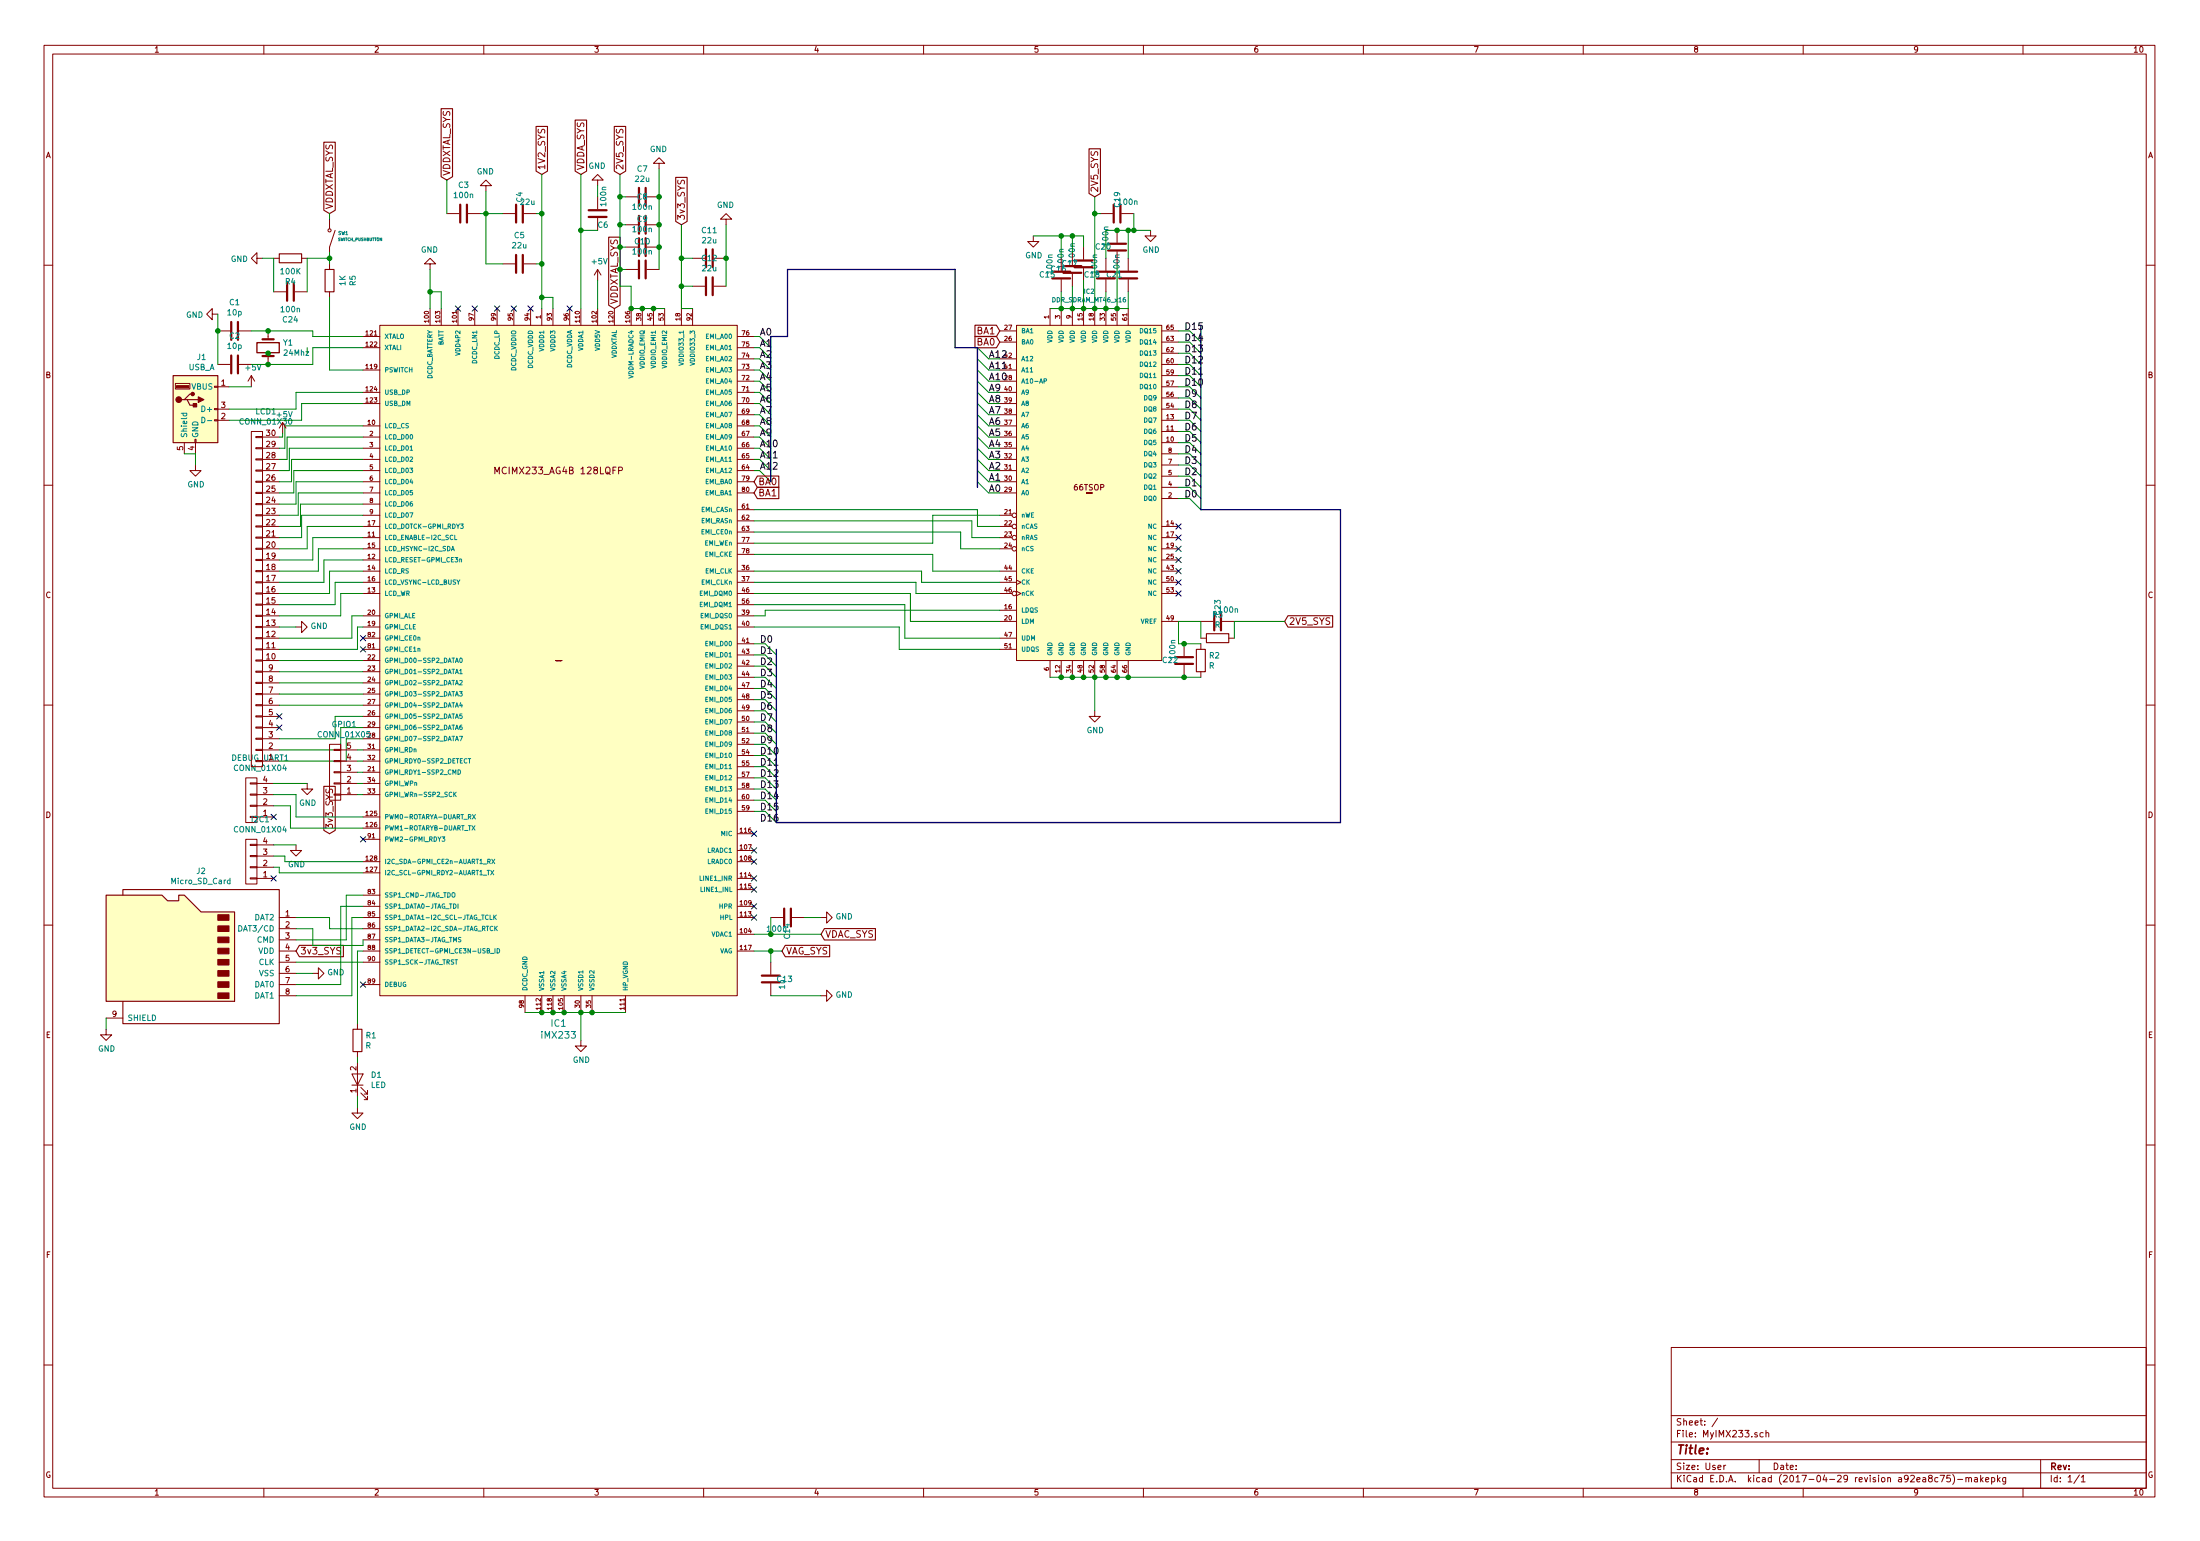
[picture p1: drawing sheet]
EESchema Schematic File Version 2
LIBS:power
LIBS:device
LIBS:transistors
LIBS:conn
LIBS:linear
LIBS:regul
LIBS:74xx
LIBS:cmos4000
LIBS:adc-dac
LIBS:memory
LIBS:xilinx
LIBS:microcontrollers
LIBS:dsp
LIBS:microchip
LIBS:analog_switches
LIBS:motorola
LIBS:texas
LIBS:intel
LIBS:audio
LIBS:interface
LIBS:digital-audio
LIBS:philips
LIBS:display
LIBS:cypress
LIBS:siliconi
LIBS:opto
LIBS:atmel
LIBS:contrib
LIBS:valves
LIBS:iMX233-OLinuXino-NANO_Rev_B
LIBS:opendous
LIBS:MyIMX233-cache
EELAYER 26 0
EELAYER END
$Descr User 19685 13780
encoding utf-8
Sheet 1 1
Title ""
Date ""
Rev ""
Comp ""
Comment1 ""
Comment2 ""
Comment3 ""
Comment4 ""
$EndDescr
$Comp
L iMX233 IC1
U 1 1
P 5000 5900
F 0 "IC1" H 5000 2656 60  0000 C CNN
F 1 "iMX233" H 5000 2550 60  0000 C CNN
F 2 "Housings_QFP:LQFP-128_14x14mm_Pitch0.4mm" H 5000 5900 60  0001 C CNN
F 3 "" H 5000 5900 60  0001 C CNN
	1    5000 5900
	1    0    0    -1  
$EndComp
$Comp
L +5V #PWR01
U 1 1
P 5350 2500
F 0 "#PWR01" H 5350 2350 50  0001 C CNN
F 1 "+5V" H 5365 2673 50  0000 C CNN
F 2 "" H 5350 2500 50  0001 C CNN
F 3 "" H 5350 2500 50  0001 C CNN
	1    5350 2500
	1    0    0    -1  
$EndComp
$Comp
L GND #PWR02
U 1 1
P 3850 2400
F 0 "#PWR02" H 3850 2150 50  0001 C CNN
F 1 "GND" H 3855 2227 50  0000 C CNN
F 2 "" H 3850 2400 50  0001 C CNN
F 3 "" H 3850 2400 50  0001 C CNN
	1    3850 2400
	-1   0    0    1   
$EndComp
Text GLabel 4850 1550 1    60   Input ~ 0
1V2_SYS
$Comp
L C C5
U 1 1
P 4650 2350
F 0 "C5" V 4902 2350 50  0000 C CNN
F 1 "22u" V 4811 2350 50  0000 C CNN
F 2 "Capacitors_SMD:C_0805_HandSoldering" H 4688 2200 50  0001 C CNN
F 3 "" H 4650 2350 50  0001 C CNN
	1    4650 2350
	0    -1   -1   0   
$EndComp
$Comp
L C C4
U 1 1
P 4650 1900
F 0 "C4" H 4850 1900 50  0000 R CNN
F 1 "22u" V 4750 1900 50  0000 R CNN
F 2 "Capacitors_SMD:C_0805_HandSoldering" H 4688 1750 50  0001 C CNN
F 3 "" H 4650 1900 50  0001 C CNN
	1    4650 1900
	0    -1   -1   0   
$EndComp
$Comp
L GND #PWR03
U 1 1
P 4350 1700
F 0 "#PWR03" H 4350 1450 50  0001 C CNN
F 1 "GND" H 4355 1527 50  0000 C CNN
F 2 "" H 4350 1700 50  0001 C CNN
F 3 "" H 4350 1700 50  0001 C CNN
	1    4350 1700
	-1   0    0    1   
$EndComp
Text GLabel 6100 2000 1    60   Input ~ 0
3v3_SYS
$Comp
L C C11
U 1 1
P 6350 2300
F 0 "C11" V 6098 2300 50  0000 C CNN
F 1 "22u" V 6189 2300 50  0000 C CNN
F 2 "Capacitors_SMD:C_0805_HandSoldering" H 6388 2150 50  0001 C CNN
F 3 "" H 6350 2300 50  0001 C CNN
	1    6350 2300
	0    1    1    0   
$EndComp
$Comp
L C C12
U 1 1
P 6350 2550
F 0 "C12" V 6098 2550 50  0000 C CNN
F 1 "22u" V 6189 2550 50  0000 C CNN
F 2 "Capacitors_SMD:C_0805_HandSoldering" H 6388 2400 50  0001 C CNN
F 3 "" H 6350 2550 50  0001 C CNN
	1    6350 2550
	0    1    1    0   
$EndComp
$Comp
L GND #PWR04
U 1 1
P 6500 2000
F 0 "#PWR04" H 6500 1750 50  0001 C CNN
F 1 "GND" H 6505 1827 50  0000 C CNN
F 2 "" H 6500 2000 50  0001 C CNN
F 3 "" H 6500 2000 50  0001 C CNN
	1    6500 2000
	-1   0    0    1   
$EndComp
Text GLabel 5550 1550 1    60   Input ~ 0
2V5_SYS
$Comp
L C C7
U 1 1
P 5750 1750
F 0 "C7" V 5498 1750 50  0000 C CNN
F 1 "22u" V 5589 1750 50  0000 C CNN
F 2 "Capacitors_SMD:C_0805_HandSoldering" H 5788 1600 50  0001 C CNN
F 3 "" H 5750 1750 50  0001 C CNN
	1    5750 1750
	0    1    1    0   
$EndComp
$Comp
L C C8
U 1 1
P 5750 2000
F 0 "C8" V 5498 2000 50  0000 C CNN
F 1 "100n" V 5589 2000 50  0000 C CNN
F 2 "Capacitors_SMD:C_0805_HandSoldering" H 5788 1850 50  0001 C CNN
F 3 "" H 5750 2000 50  0001 C CNN
	1    5750 2000
	0    1    1    0   
$EndComp
$Comp
L C C9
U 1 1
P 5750 2200
F 0 "C9" V 5498 2200 50  0000 C CNN
F 1 "100n" V 5589 2200 50  0000 C CNN
F 2 "Capacitors_SMD:C_0805_HandSoldering" H 5788 2050 50  0001 C CNN
F 3 "" H 5750 2200 50  0001 C CNN
	1    5750 2200
	0    1    1    0   
$EndComp
$Comp
L GND #PWR05
U 1 1
P 5900 1500
F 0 "#PWR05" H 5900 1250 50  0001 C CNN
F 1 "GND" H 5905 1327 50  0000 C CNN
F 2 "" H 5900 1500 50  0001 C CNN
F 3 "" H 5900 1500 50  0001 C CNN
	1    5900 1500
	-1   0    0    1   
$EndComp
$Comp
L C C10
U 1 1
P 5750 2400
F 0 "C10" V 5498 2400 50  0000 C CNN
F 1 "100n" V 5589 2400 50  0000 C CNN
F 2 "Capacitors_SMD:C_0805_HandSoldering" H 5788 2250 50  0001 C CNN
F 3 "" H 5750 2400 50  0001 C CNN
	1    5750 2400
	0    1    1    0   
$EndComp
Text GLabel 5200 1550 1    60   Input ~ 0
VDDA_SYS
$Comp
L GND #PWR06
U 1 1
P 5350 1650
F 0 "#PWR06" H 5350 1400 50  0001 C CNN
F 1 "GND" H 5355 1477 50  0000 C CNN
F 2 "" H 5350 1650 50  0001 C CNN
F 3 "" H 5350 1650 50  0001 C CNN
	1    5350 1650
	-1   0    0    1   
$EndComp
$Comp
L C C6
U 1 1
P 5350 1900
F 0 "C6" H 5450 1800 50  0000 R CNN
F 1 "100n" V 5400 2150 50  0000 R CNN
F 2 "Capacitors_SMD:C_0805_HandSoldering" H 5388 1750 50  0001 C CNN
F 3 "" H 5350 1900 50  0001 C CNN
	1    5350 1900
	1    0    0    -1  
$EndComp
Text GLabel 5500 2750 1    60   Input ~ 0
VDDXTAL_SYS
Text GLabel 4000 1600 1    60   Input ~ 0
VDDXTAL_SYS
$Comp
L C C3
U 1 1
P 4150 1900
F 0 "C3" V 4402 1900 50  0000 C CNN
F 1 "100n" V 4311 1900 50  0000 C CNN
F 2 "Capacitors_SMD:C_0805_HandSoldering" H 4188 1750 50  0001 C CNN
F 3 "" H 4150 1900 50  0001 C CNN
	1    4150 1900
	0    -1   -1   0   
$EndComp
$Comp
L C C13
U 1 1
P 6900 8750
F 0 "C13" H 7100 8750 50  0000 R CNN
F 1 "1u" V 7000 8750 50  0000 R CNN
F 2 "Capacitors_SMD:C_0805_HandSoldering" H 6938 8600 50  0001 C CNN
F 3 "" H 6900 8750 50  0001 C CNN
	1    6900 8750
	1    0    0    -1  
$EndComp
$Comp
L GND #PWR07
U 1 1
P 7350 8900
F 0 "#PWR07" H 7350 8650 50  0001 C CNN
F 1 "GND" V 7355 8772 50  0000 R CNN
F 2 "" H 7350 8900 50  0001 C CNN
F 3 "" H 7350 8900 50  0001 C CNN
	1    7350 8900
	0    -1   -1   0   
$EndComp
Text GLabel 7000 8500 2    60   Input ~ 0
VAG_SYS
$Comp
L C C14
U 1 1
P 7050 8200
F 0 "C14" H 7250 8200 50  0000 R CNN
F 1 "100n" V 7150 8200 50  0000 R CNN
F 2 "Capacitors_SMD:C_0805_HandSoldering" H 7088 8050 50  0001 C CNN
F 3 "" H 7050 8200 50  0001 C CNN
	1    7050 8200
	0    1    1    0   
$EndComp
Text GLabel 7350 8350 2    60   Input ~ 0
VDAC_SYS
$Comp
L GND #PWR08
U 1 1
P 7350 8200
F 0 "#PWR08" H 7350 7950 50  0001 C CNN
F 1 "GND" V 7355 8072 50  0000 R CNN
F 2 "" H 7350 8200 50  0001 C CNN
F 3 "" H 7350 8200 50  0001 C CNN
	1    7350 8200
	0    -1   -1   0   
$EndComp
$Comp
L GND #PWR09
U 1 1
P 5200 9300
F 0 "#PWR09" H 5200 9050 50  0001 C CNN
F 1 "GND" H 5205 9127 50  0000 C CNN
F 2 "" H 5200 9300 50  0001 C CNN
F 3 "" H 5200 9300 50  0001 C CNN
	1    5200 9300
	1    0    0    -1  
$EndComp
$Comp
L DDR_SDRAM_MT46_x16 IC2
U 1 1
P 9750 4400
F 0 "IC2" H 9750 6205 40  0000 C CNN
F 1 "DDR_SDRAM_MT46_x16" H 9750 6129 40  0000 C CNN
F 2 "opendous:TSOP66_JEDEC_DDR_SDRAM" H 9750 4400 60  0001 C CNN
F 3 "" H 9750 4400 60  0001 C CNN
	1    9750 4400
	1    0    0    -1  
$EndComp
$Comp
L C C1
U 1 1
P 2100 2950
F 0 "C1" V 2352 2950 50  0000 C CNN
F 1 "10p" V 2261 2950 50  0000 C CNN
F 2 "Capacitors_SMD:C_0805_HandSoldering" H 2138 2800 50  0001 C CNN
F 3 "" H 2100 2950 50  0001 C CNN
	1    2100 2950
	0    -1   -1   0   
$EndComp
$Comp
L C C2
U 1 1
P 2100 3250
F 0 "C2" V 2352 3250 50  0000 C CNN
F 1 "10p" V 2261 3250 50  0000 C CNN
F 2 "Capacitors_SMD:C_0805_HandSoldering" H 2138 3100 50  0001 C CNN
F 3 "" H 2100 3250 50  0001 C CNN
	1    2100 3250
	0    -1   -1   0   
$EndComp
$Comp
L GND #PWR010
U 1 1
P 1950 2800
F 0 "#PWR010" H 1950 2550 50  0001 C CNN
F 1 "GND" V 1955 2672 50  0000 R CNN
F 2 "" H 1950 2800 50  0001 C CNN
F 3 "" H 1950 2800 50  0001 C CNN
	1    1950 2800
	0    1    1    0   
$EndComp
$Comp
L Crystal Y1
U 1 1
P 2400 3100
F 0 "Y1" V 2354 3231 50  0000 L CNN
F 1 "24Mhz" V 2445 3231 50  0000 L CNN
F 2 "Crystals:Crystal_HC49-4H_Vertical" H 2400 3100 50  0001 C CNN
F 3 "" H 2400 3100 50  0001 C CNN
	1    2400 3100
	0    1    1    0   
$EndComp
$Comp
L GND #PWR011
U 1 1
P 9800 6350
F 0 "#PWR011" H 9800 6100 50  0001 C CNN
F 1 "GND" H 9805 6177 50  0000 C CNN
F 2 "" H 9800 6350 50  0001 C CNN
F 3 "" H 9800 6350 50  0001 C CNN
	1    9800 6350
	1    0    0    -1  
$EndComp
$Comp
L C C22
U 1 1
P 10600 5900
F 0 "C22" H 10800 5900 50  0000 R CNN
F 1 "100n" V 10700 5900 50  0000 R CNN
F 2 "Capacitors_SMD:C_0805_HandSoldering" H 10638 5750 50  0001 C CNN
F 3 "" H 10600 5900 50  0001 C CNN
	1    10600 5900
	-1   0    0    1   
$EndComp
$Comp
L C C23
U 1 1
P 10900 5550
F 0 "C23" H 11100 5550 50  0000 R CNN
F 1 "100n" V 11000 5550 50  0000 R CNN
F 2 "Capacitors_SMD:C_0805_HandSoldering" H 10938 5400 50  0001 C CNN
F 3 "" H 10900 5550 50  0001 C CNN
	1    10900 5550
	0    -1   -1   0   
$EndComp
$Comp
L R R2
U 1 1
P 10750 5900
F 0 "R2" H 10820 5946 50  0000 L CNN
F 1 "R" H 10820 5855 50  0000 L CNN
F 2 "Resistors_SMD:R_0805_HandSoldering" V 10680 5900 50  0001 C CNN
F 3 "" H 10750 5900 50  0001 C CNN
	1    10750 5900
	1    0    0    -1  
$EndComp
$Comp
L R R3
U 1 1
P 10900 5700
F 0 "R3" V 11107 5700 50  0000 C CNN
F 1 "R" V 11016 5700 50  0000 C CNN
F 2 "Resistors_SMD:R_0805_HandSoldering" V 10830 5700 50  0001 C CNN
F 3 "" H 10900 5700 50  0001 C CNN
	1    10900 5700
	0    -1   -1   0   
$EndComp
Text GLabel 11500 5550 2    60   Input ~ 0
2V5_SYS
Text GLabel 9800 1750 1    60   Input ~ 0
2V5_SYS
$Comp
L C C21
U 1 1
P 10100 2450
F 0 "C21" H 10300 2450 50  0000 R CNN
F 1 "100n" V 10200 2450 50  0000 R CNN
F 2 "Capacitors_SMD:C_0805_HandSoldering" H 10138 2300 50  0001 C CNN
F 3 "" H 10100 2450 50  0001 C CNN
	1    10100 2450
	-1   0    0    1   
$EndComp
$Comp
L C C20
U 1 1
P 10000 2200
F 0 "C20" H 10200 2200 50  0000 R CNN
F 1 "100n" V 10100 2200 50  0000 R CNN
F 2 "Capacitors_SMD:C_0805_HandSoldering" H 10038 2050 50  0001 C CNN
F 3 "" H 10000 2200 50  0001 C CNN
	1    10000 2200
	-1   0    0    1   
$EndComp
$Comp
L C C18
U 1 1
P 9900 2450
F 0 "C18" H 10100 2450 50  0000 R CNN
F 1 "100n" V 10000 2450 50  0000 R CNN
F 2 "Capacitors_SMD:C_0805_HandSoldering" H 9938 2300 50  0001 C CNN
F 3 "" H 9900 2450 50  0001 C CNN
	1    9900 2450
	-1   0    0    1   
$EndComp
$Comp
L C C17
U 1 1
P 9700 2350
F 0 "C17" H 9900 2350 50  0000 R CNN
F 1 "100n" V 9800 2350 50  0000 R CNN
F 2 "Capacitors_SMD:C_0805_HandSoldering" H 9738 2200 50  0001 C CNN
F 3 "" H 9700 2350 50  0001 C CNN
	1    9700 2350
	-1   0    0    1   
$EndComp
$Comp
L C C16
U 1 1
P 9600 2400
F 0 "C16" H 9800 2400 50  0000 R CNN
F 1 "100n" V 9700 2400 50  0000 R CNN
F 2 "Capacitors_SMD:C_0805_HandSoldering" H 9638 2250 50  0001 C CNN
F 3 "" H 9600 2400 50  0001 C CNN
	1    9600 2400
	-1   0    0    1   
$EndComp
$Comp
L C C15
U 1 1
P 9500 2450
F 0 "C15" H 9700 2450 50  0000 R CNN
F 1 "100n" V 9600 2450 50  0000 R CNN
F 2 "Capacitors_SMD:C_0805_HandSoldering" H 9538 2300 50  0001 C CNN
F 3 "" H 9500 2450 50  0001 C CNN
	1    9500 2450
	-1   0    0    1   
$EndComp
$Comp
L C C19
U 1 1
P 10000 1900
F 0 "C19" H 10200 1900 50  0000 R CNN
F 1 "100n" V 10100 1900 50  0000 R CNN
F 2 "Capacitors_SMD:C_0805_HandSoldering" H 10038 1750 50  0001 C CNN
F 3 "" H 10000 1900 50  0001 C CNN
	1    10000 1900
	0    -1   -1   0   
$EndComp
$Comp
L GND #PWR012
U 1 1
P 10300 2050
F 0 "#PWR012" H 10300 1800 50  0001 C CNN
F 1 "GND" H 10305 1877 50  0000 C CNN
F 2 "" H 10300 2050 50  0001 C CNN
F 3 "" H 10300 2050 50  0001 C CNN
	1    10300 2050
	1    0    0    -1  
$EndComp
$Comp
L GND #PWR013
U 1 1
P 9250 2100
F 0 "#PWR013" H 9250 1850 50  0001 C CNN
F 1 "GND" H 9255 1927 50  0000 C CNN
F 2 "" H 9250 2100 50  0001 C CNN
F 3 "" H 9250 2100 50  0001 C CNN
	1    9250 2100
	1    0    0    -1  
$EndComp
$Comp
L USB_A J1
U 1 1
P 1750 3650
F 0 "J1" H 1805 4117 50  0000 C CNN
F 1 "USB_A" H 1805 4026 50  0000 C CNN
F 2 "Connectors:USB_Micro-B" H 1900 3600 50  0001 C CNN
F 3 "" H 1900 3600 50  0001 C CNN
	1    1750 3650
	1    0    0    -1  
$EndComp
$Comp
L +5V #PWR014
U 1 1
P 2250 3450
F 0 "#PWR014" H 2250 3300 50  0001 C CNN
F 1 "+5V" H 2265 3623 50  0000 C CNN
F 2 "" H 2250 3450 50  0001 C CNN
F 3 "" H 2250 3450 50  0001 C CNN
	1    2250 3450
	1    0    0    -1  
$EndComp
$Comp
L GND #PWR015
U 1 1
P 1750 4150
F 0 "#PWR015" H 1750 3900 50  0001 C CNN
F 1 "GND" H 1755 3977 50  0000 C CNN
F 2 "" H 1750 4150 50  0001 C CNN
F 3 "" H 1750 4150 50  0001 C CNN
	1    1750 4150
	1    0    0    -1  
$EndComp
Entry Wire Line
	6800 4200 6900 4300
Entry Wire Line
	6800 4100 6900 4200
Entry Wire Line
	6800 4000 6900 4100
Entry Wire Line
	6800 3900 6900 4000
Entry Wire Line
	6800 3800 6900 3900
Entry Wire Line
	6800 3700 6900 3800
Entry Wire Line
	6800 3600 6900 3700
Entry Wire Line
	6800 3500 6900 3600
Entry Wire Line
	6800 3400 6900 3500
Entry Wire Line
	6800 3300 6900 3400
Entry Wire Line
	6800 3200 6900 3300
Entry Wire Line
	6800 3100 6900 3200
Entry Wire Line
	6800 3000 6900 3100
Entry Wire Line
	8750 4300 8850 4400
Entry Wire Line
	8750 4200 8850 4300
Entry Wire Line
	8750 4100 8850 4200
Entry Wire Line
	8750 4000 8850 4100
Entry Wire Line
	8750 3900 8850 4000
Entry Wire Line
	8750 3800 8850 3900
Entry Wire Line
	8750 3700 8850 3800
Entry Wire Line
	8750 3600 8850 3700
Entry Wire Line
	8750 3500 8850 3600
Entry Wire Line
	8750 3400 8850 3500
Entry Wire Line
	8750 3300 8850 3400
Entry Wire Line
	8750 3200 8850 3300
Entry Wire Line
	8750 3100 8850 3200
Text Label 6800 3000 0    60   ~ 0
A0
Text Label 6800 3100 0    60   ~ 0
A1
Text Label 6800 3200 0    60   ~ 0
A2
Text Label 6800 3300 0    60   ~ 0
A3
Text Label 6800 3400 0    60   ~ 0
A4
Text Label 6800 3500 0    60   ~ 0
A5
Text Label 6800 3600 0    60   ~ 0
A6
Text Label 6800 3700 0    60   ~ 0
A7
Text Label 6800 3800 0    60   ~ 0
A8
Text Label 6800 3900 0    60   ~ 0
A9
Text Label 6800 4000 0    60   ~ 0
A10
Text Label 6800 4100 0    60   ~ 0
A11
Text Label 6800 4200 0    60   ~ 0
A12
Text Label 8850 4400 0    60   ~ 0
A0
Text Label 8850 4300 0    60   ~ 0
A1
Text Label 8850 4200 0    60   ~ 0
A2
Text Label 8850 4100 0    60   ~ 0
A3
Text Label 8850 4000 0    60   ~ 0
A4
Text Label 8850 3900 0    60   ~ 0
A5
Text Label 8850 3800 0    60   ~ 0
A6
Text Label 8850 3700 0    60   ~ 0
A7
Text Label 8850 3600 0    60   ~ 0
A8
Text Label 8850 3500 0    60   ~ 0
A9
Text Label 8850 3400 0    60   ~ 0
A10
Text Label 8850 3300 0    60   ~ 0
A11
Text Label 8850 3200 0    60   ~ 0
A12
Entry Wire Line
	6850 5750 6950 5850
Entry Wire Line
	6850 5850 6950 5950
Entry Wire Line
	6850 5950 6950 6050
Entry Wire Line
	6850 6050 6950 6150
Entry Wire Line
	6850 6150 6950 6250
Entry Wire Line
	6850 6250 6950 6350
Entry Wire Line
	6850 6350 6950 6450
Entry Wire Line
	6850 6450 6950 6550
Entry Wire Line
	6850 6550 6950 6650
Entry Wire Line
	6850 6650 6950 6750
Entry Wire Line
	6850 6750 6950 6850
Entry Wire Line
	6850 6850 6950 6950
Entry Wire Line
	6850 6950 6950 7050
Entry Wire Line
	6850 7050 6950 7150
Entry Wire Line
	6850 7150 6950 7250
Entry Wire Line
	6850 7250 6950 7350
Entry Wire Line
	10650 4450 10750 4550
Entry Wire Line
	10650 4350 10750 4450
Entry Wire Line
	10650 4250 10750 4350
Entry Wire Line
	10650 4150 10750 4250
Entry Wire Line
	10650 4050 10750 4150
Entry Wire Line
	10650 3950 10750 4050
Entry Wire Line
	10650 3850 10750 3950
Entry Wire Line
	10650 3750 10750 3850
Entry Wire Line
	10650 3650 10750 3750
Entry Wire Line
	10650 3550 10750 3650
Entry Wire Line
	10650 3450 10750 3550
Entry Wire Line
	10650 3350 10750 3450
Entry Wire Line
	10650 3250 10750 3350
Entry Wire Line
	10650 3150 10750 3250
Entry Wire Line
	10650 3050 10750 3150
Entry Wire Line
	10650 2950 10750 3050
Text Label 6800 5750 0    60   ~ 0
D0
Text Label 6800 5850 0    60   ~ 0
D1
Text Label 6800 5950 0    60   ~ 0
D2
Text Label 6800 6050 0    60   ~ 0
D3
Text Label 6800 6150 0    60   ~ 0
D4
Text Label 6800 6250 0    60   ~ 0
D5
Text Label 6800 6350 0    60   ~ 0
D6
Text Label 6800 6450 0    60   ~ 0
D7
Text Label 6800 6550 0    60   ~ 0
D8
Text Label 6800 6650 0    60   ~ 0
D9
Text Label 6800 6750 0    60   ~ 0
D10
Text Label 6800 6850 0    60   ~ 0
D11
Text Label 6800 6950 0    60   ~ 0
D12
Text Label 6800 7050 0    60   ~ 0
D13
Text Label 6800 7150 0    60   ~ 0
D14
Text Label 6800 7250 0    60   ~ 0
D15
Text Label 6800 7350 0    60   ~ 0
D16
Text Label 10600 4450 0    60   ~ 0
D0
Text Label 10600 4350 0    60   ~ 0
D1
Text Label 10600 4250 0    60   ~ 0
D2
Text Label 10600 2950 0    60   ~ 0
D15
Text Label 10600 3050 0    60   ~ 0
D14
Text Label 10600 3150 0    60   ~ 0
D13
Text Label 10600 3250 0    60   ~ 0
D12
Text Label 10600 3350 0    60   ~ 0
D11
Text Label 10600 3450 0    60   ~ 0
D10
Text Label 10600 3550 0    60   ~ 0
D9
Text Label 10600 3650 0    60   ~ 0
D8
Text Label 10600 3750 0    60   ~ 0
D7
Text Label 10600 4150 0    60   ~ 0
D3
Text Label 10600 4050 0    60   ~ 0
D4
Text Label 10600 3950 0    60   ~ 0
D5
Text Label 10600 3850 0    60   ~ 0
D6
Text GLabel 8950 3050 0    60   Input ~ 0
BA0
Text GLabel 6750 4300 2    60   Input ~ 0
BA0
Text GLabel 6750 4400 2    60   Input ~ 0
BA1
Text GLabel 8950 2950 0    60   Input ~ 0
BA1
NoConn ~ 10550 4700
NoConn ~ 10550 4800
NoConn ~ 10550 4900
NoConn ~ 10550 5000
NoConn ~ 10550 5100
NoConn ~ 10550 5200
NoConn ~ 10550 5300
$Comp
L Micro_SD_Card J2
U 1 1
P 1750 8500
F 0 "J2" H 1700 9217 50  0000 C CNN
F 1 "Micro_SD_Card" H 1700 9126 50  0000 C CNN
F 2 "Connectors_Hirose:microSD_Card_Receptacle_Hirose_DM3AT-SF-PEJM5" H 2900 8800 50  0001 C CNN
F 3 "" H 1750 8500 50  0001 C CNN
	1    1750 8500
	-1   0    0    -1  
$EndComp
$Comp
L GND #PWR016
U 1 1
P 950 9200
F 0 "#PWR016" H 950 8950 50  0001 C CNN
F 1 "GND" H 955 9027 50  0000 C CNN
F 2 "" H 950 9200 50  0001 C CNN
F 3 "" H 950 9200 50  0001 C CNN
	1    950  9200
	1    0    0    -1  
$EndComp
Text GLabel 2950 7450 1    60   Input ~ 0
3v3_SYS
$Comp
L CONN_01X04 DEBUG_UART1
U 1 1
P 2250 7150
F 0 "DEBUG_UART1" H 2169 6775 50  0000 C CNN
F 1 "CONN_01X04" H 2169 6866 50  0000 C CNN
F 2 "Pin_Headers:Pin_Header_Straight_1x04_Pitch2.54mm" H 2250 7150 50  0001 C CNN
F 3 "" H 2250 7150 50  0001 C CNN
	1    2250 7150
	-1   0    0    1   
$EndComp
$Comp
L GND #PWR017
U 1 1
P 2750 7000
F 0 "#PWR017" H 2750 6750 50  0001 C CNN
F 1 "GND" H 2755 6827 50  0000 C CNN
F 2 "" H 2750 7000 50  0001 C CNN
F 3 "" H 2750 7000 50  0001 C CNN
	1    2750 7000
	1    0    0    -1  
$EndComp
NoConn ~ 2450 7300
$Comp
L CONN_01X04 I2C1
U 1 1
P 2250 7700
F 0 "I2C1" H 2169 7325 50  0000 C CNN
F 1 "CONN_01X04" H 2169 7416 50  0000 C CNN
F 2 "Pin_Headers:Pin_Header_Straight_1x04_Pitch2.54mm" H 2250 7700 50  0001 C CNN
F 3 "" H 2250 7700 50  0001 C CNN
	1    2250 7700
	-1   0    0    1   
$EndComp
NoConn ~ 2450 7850
$Comp
L GND #PWR018
U 1 1
P 2650 7550
F 0 "#PWR018" H 2650 7300 50  0001 C CNN
F 1 "GND" H 2655 7377 50  0000 C CNN
F 2 "" H 2650 7550 50  0001 C CNN
F 3 "" H 2650 7550 50  0001 C CNN
	1    2650 7550
	1    0    0    -1  
$EndComp
NoConn ~ 3250 7500
$Comp
L GND #PWR019
U 1 1
P 2800 8700
F 0 "#PWR019" H 2800 8450 50  0001 C CNN
F 1 "GND" V 2805 8572 50  0000 R CNN
F 2 "" H 2800 8700 50  0001 C CNN
F 3 "" H 2800 8700 50  0001 C CNN
	1    2800 8700
	0    -1   -1   0   
$EndComp
Text GLabel 2650 8500 2    60   Input ~ 0
3v3_SYS
$Comp
L CONN_01X30 LCD1
U 1 1
P 2300 5350
F 0 "LCD1" H 2219 3675 50  0000 C CNN
F 1 "CONN_01X30" H 2219 3766 50  0000 C CNN
F 2 "Pin_Headers:Pin_Header_Straight_1x30_Pitch2.54mm" H 2300 5350 50  0001 C CNN
F 3 "" H 2300 5350 50  0001 C CNN
	1    2300 5350
	-1   0    0    1   
$EndComp
NoConn ~ 2500 6500
NoConn ~ 2500 6400
NoConn ~ 3250 5700
NoConn ~ 3250 5800
$Comp
L GND #PWR020
U 1 1
P 2650 5600
F 0 "#PWR020" H 2650 5350 50  0001 C CNN
F 1 "GND" V 2655 5472 50  0000 R CNN
F 2 "" H 2650 5600 50  0001 C CNN
F 3 "" H 2650 5600 50  0001 C CNN
	1    2650 5600
	0    -1   -1   0   
$EndComp
Wire Wire Line
	5350 2500 5350 2750
Wire Wire Line
	3950 2750 3950 2600
Wire Wire Line
	3950 2600 3850 2600
Wire Wire Line
	3850 2400 3850 2750
Connection ~ 3850 2600
Wire Wire Line
	4850 1550 4850 2750
Wire Wire Line
	4850 2650 4950 2650
Wire Wire Line
	4950 2650 4950 2750
Connection ~ 4850 2650
Wire Wire Line
	4350 1700 4350 2350
Wire Wire Line
	6100 2000 6100 2750
Wire Wire Line
	6100 2750 6200 2750
Wire Wire Line
	6200 2550 6100 2550
Connection ~ 6100 2550
Wire Wire Line
	6200 2300 6100 2300
Connection ~ 6100 2300
Wire Wire Line
	6500 2000 6500 2550
Connection ~ 6500 2300
Wire Wire Line
	5650 2750 5950 2750
Connection ~ 5850 2750
Connection ~ 5750 2750
Connection ~ 5650 2750
Wire Wire Line
	5550 1550 5550 2550
Wire Wire Line
	5600 2200 5550 2200
Connection ~ 5550 2200
Wire Wire Line
	5600 2000 5550 2000
Connection ~ 5550 2000
Wire Wire Line
	5600 1750 5550 1750
Connection ~ 5550 1750
Wire Wire Line
	5900 1500 5900 2400
Connection ~ 5900 2000
Connection ~ 5900 1750
Wire Wire Line
	5650 2750 5650 2550
Wire Wire Line
	5650 2550 5550 2550
Wire Wire Line
	5600 2400 5550 2400
Connection ~ 5550 2400
Connection ~ 5900 2200
Wire Wire Line
	4800 2350 4850 2350
Connection ~ 4850 2350
Wire Wire Line
	4800 1900 4850 1900
Connection ~ 4850 1900
Wire Wire Line
	4350 2350 4500 2350
Wire Wire Line
	4300 1900 4500 1900
Connection ~ 4350 1900
Wire Wire Line
	5200 1550 5200 2750
Wire Wire Line
	5350 1650 5350 1750
Wire Wire Line
	5350 2050 5200 2050
Connection ~ 5200 2050
Wire Wire Line
	4000 1600 4000 1900
Wire Wire Line
	6750 8500 7000 8500
Connection ~ 6900 8500
Wire Wire Line
	6900 8600 6900 8500
Wire Wire Line
	7350 8350 6750 8350
Wire Wire Line
	6900 8200 6900 8350
Connection ~ 6900 8350
Wire Wire Line
	7200 8200 7350 8200
Wire Wire Line
	7350 8900 6900 8900
Wire Wire Line
	4700 9050 5600 9050
Connection ~ 4950 9050
Connection ~ 5050 9050
Connection ~ 5200 9050
Connection ~ 4850 9050
Wire Wire Line
	5200 9300 5200 9050
Wire Wire Line
	2800 3000 3250 3000
Wire Wire Line
	2800 2950 2800 3000
Wire Wire Line
	2250 2950 2800 2950
Connection ~ 2400 2950
Wire Wire Line
	2750 3100 2750 3150
Connection ~ 2400 3150
Wire Wire Line
	1950 2800 1950 3250
Connection ~ 1950 2950
Wire Wire Line
	3250 3100 2800 3100
Wire Wire Line
	2800 3100 2800 3250
Wire Wire Line
	2800 3250 2250 3250
Connection ~ 2400 3250
Wire Wire Line
	9400 6050 10750 6050
Connection ~ 9500 6050
Connection ~ 9600 6050
Connection ~ 9700 6050
Connection ~ 9800 6050
Connection ~ 9900 6050
Connection ~ 10000 6050
Wire Wire Line
	9800 6350 9800 6050
Wire Wire Line
	10750 5700 10750 5550
Wire Wire Line
	10750 5550 10550 5550
Wire Wire Line
	10550 5550 10550 5750
Wire Wire Line
	10550 5750 10750 5750
Connection ~ 10600 5750
Connection ~ 10100 6050
Connection ~ 10600 6050
Wire Wire Line
	11050 5550 11050 5700
Wire Wire Line
	11050 5550 11500 5550
Wire Wire Line
	9400 2750 10100 2750
Connection ~ 10000 2750
Connection ~ 9900 2750
Connection ~ 9800 2750
Connection ~ 9700 2750
Connection ~ 9600 2750
Connection ~ 9500 2750
Wire Wire Line
	9800 1750 9800 2750
Wire Wire Line
	9800 1900 9850 1900
Connection ~ 9800 1900
Wire Wire Line
	9900 2750 9900 2600
Wire Wire Line
	10000 2750 10000 2350
Wire Wire Line
	10100 2750 10100 2600
Wire Wire Line
	9700 2750 9700 2500
Wire Wire Line
	9600 2750 9600 2550
Wire Wire Line
	9500 2750 9500 2600
Wire Wire Line
	9500 2300 9500 2100
Wire Wire Line
	9250 2100 9700 2100
Wire Wire Line
	9600 2100 9600 2250
Wire Wire Line
	9700 2100 9700 2200
Connection ~ 9600 2100
Wire Wire Line
	9900 2300 9900 2050
Wire Wire Line
	9900 2050 10300 2050
Wire Wire Line
	10100 2050 10100 2300
Connection ~ 10000 2050
Wire Wire Line
	10150 2050 10150 1900
Connection ~ 10100 2050
Connection ~ 10150 2050
Connection ~ 9500 2100
Wire Wire Line
	3250 3500 2650 3500
Wire Wire Line
	2650 3500 2650 3650
Wire Wire Line
	2650 3650 2050 3650
Wire Wire Line
	2050 3750 2700 3750
Wire Wire Line
	2700 3600 3250 3600
Wire Wire Line
	2250 3450 2050 3450
Wire Wire Line
	1750 4150 1750 4050
Wire Wire Line
	1750 4050 1650 4050
Wire Wire Line
	2700 3750 2700 3600
Wire Bus Line
	8750 3100 8750 4350
Wire Bus Line
	8550 2400 7050 2400
Wire Bus Line
	7050 2400 7050 3000
Wire Bus Line
	7050 3000 6900 3000
Wire Bus Line
	6900 3000 6900 4300
Wire Bus Line
	8550 3100 8750 3100
Wire Bus Line
	8550 2400 8550 3100
Wire Wire Line
	8850 3200 8950 3200
Wire Wire Line
	8950 3300 8850 3300
Wire Wire Line
	8850 3400 8950 3400
Wire Wire Line
	8850 3500 8950 3500
Wire Wire Line
	8850 3600 8950 3600
Wire Wire Line
	8850 3700 8950 3700
Wire Wire Line
	8850 3800 8950 3800
Wire Wire Line
	8850 3900 8950 3900
Wire Wire Line
	8850 4000 8950 4000
Wire Wire Line
	8850 4100 8950 4100
Wire Wire Line
	8850 4200 8950 4200
Wire Wire Line
	8950 4300 8850 4300
Wire Wire Line
	8850 4400 8950 4400
Wire Wire Line
	6750 3000 6800 3000
Wire Wire Line
	6750 3100 6800 3100
Wire Wire Line
	6800 3200 6750 3200
Wire Wire Line
	6750 3300 6800 3300
Wire Wire Line
	6800 3400 6750 3400
Wire Wire Line
	6750 3500 6800 3500
Wire Wire Line
	6750 3600 6800 3600
Wire Wire Line
	6750 3700 6800 3700
Wire Wire Line
	6750 3800 6800 3800
Wire Wire Line
	6750 3900 6800 3900
Wire Wire Line
	6750 4000 6800 4000
Wire Wire Line
	6750 4100 6800 4100
Wire Wire Line
	6750 4200 6800 4200
Wire Bus Line
	6950 5800 6950 7350
Wire Bus Line
	6950 7350 12000 7350
Wire Bus Line
	12000 7350 12000 4550
Wire Bus Line
	12000 4550 10750 4550
Wire Bus Line
	10750 4550 10750 2900
Wire Wire Line
	10550 2950 10650 2950
Wire Wire Line
	10650 3050 10550 3050
Wire Wire Line
	10550 3150 10650 3150
Wire Wire Line
	10650 3250 10550 3250
Wire Wire Line
	10550 3350 10650 3350
Wire Wire Line
	10650 3450 10550 3450
Wire Wire Line
	10550 3550 10650 3550
Wire Wire Line
	10650 3650 10550 3650
Wire Wire Line
	10550 3750 10650 3750
Wire Wire Line
	10650 3850 10550 3850
Wire Wire Line
	10550 3950 10650 3950
Wire Wire Line
	10650 4050 10550 4050
Wire Wire Line
	10550 4150 10650 4150
Wire Wire Line
	10650 4250 10550 4250
Wire Wire Line
	10650 4350 10550 4350
Wire Wire Line
	10550 4450 10650 4450
Wire Wire Line
	6850 5750 6750 5750
Wire Wire Line
	6750 5850 6850 5850
Wire Wire Line
	6850 5950 6750 5950
Wire Wire Line
	6750 6050 6850 6050
Wire Wire Line
	6850 6150 6750 6150
Wire Wire Line
	6750 6250 6850 6250
Wire Wire Line
	6750 6350 6850 6350
Wire Wire Line
	6850 6450 6750 6450
Wire Wire Line
	6750 6550 6850 6550
Wire Wire Line
	6850 6650 6750 6650
Wire Wire Line
	6750 6750 6850 6750
Wire Wire Line
	6850 6850 6750 6850
Wire Wire Line
	6750 6950 6850 6950
Wire Wire Line
	6850 7050 6750 7050
Wire Wire Line
	6850 7150 6750 7150
Wire Wire Line
	6750 7250 6850 7250
Wire Wire Line
	6750 5100 8250 5100
Wire Wire Line
	8250 5100 8250 5200
Wire Wire Line
	8250 5200 8950 5200
Wire Wire Line
	6750 5200 8200 5200
Wire Wire Line
	8200 5200 8200 5300
Wire Wire Line
	8200 5300 8950 5300
Wire Wire Line
	6750 4950 8350 4950
Wire Wire Line
	8350 4950 8350 5100
Wire Wire Line
	8350 5100 8950 5100
Wire Wire Line
	6750 4850 8350 4850
Wire Wire Line
	8350 4850 8350 4600
Wire Wire Line
	8350 4600 8950 4600
Wire Wire Line
	6750 4550 8750 4550
Wire Wire Line
	8750 4550 8750 4700
Wire Wire Line
	8750 4700 8950 4700
Wire Wire Line
	6750 4650 8700 4650
Wire Wire Line
	8700 4650 8700 4800
Wire Wire Line
	8700 4800 8950 4800
Wire Wire Line
	6750 4750 8600 4750
Wire Wire Line
	8600 4750 8600 4900
Wire Wire Line
	8600 4900 8950 4900
Wire Wire Line
	6750 5300 8150 5300
Wire Wire Line
	8150 5300 8150 5550
Wire Wire Line
	8150 5550 8950 5550
Wire Wire Line
	6750 5400 8100 5400
Wire Wire Line
	8100 5400 8100 5700
Wire Wire Line
	8100 5700 8950 5700
Wire Wire Line
	8950 5450 6850 5450
Wire Wire Line
	6850 5450 6850 5500
Wire Wire Line
	6850 5500 6750 5500
Wire Wire Line
	6750 5600 8050 5600
Wire Wire Line
	8050 5600 8050 5800
Wire Wire Line
	8050 5800 8950 5800
Wire Wire Line
	3250 7400 2600 7400
Wire Wire Line
	2600 7400 2600 7200
Wire Wire Line
	2600 7200 2450 7200
Wire Wire Line
	2450 7100 2650 7100
Wire Wire Line
	2650 7100 2650 7300
Wire Wire Line
	2650 7300 3250 7300
Wire Wire Line
	2750 7000 2450 7000
Wire Wire Line
	3250 7700 2550 7700
Wire Wire Line
	2550 7700 2550 7650
Wire Wire Line
	2550 7650 2450 7650
Wire Wire Line
	3250 7800 2500 7800
Wire Wire Line
	2500 7800 2500 7750
Wire Wire Line
	2500 7750 2450 7750
Wire Wire Line
	2650 7550 2450 7550
Wire Wire Line
	3250 8600 2650 8600
Wire Wire Line
	3250 8000 3100 8000
Wire Wire Line
	3100 8000 3100 8400
Wire Wire Line
	3100 8400 2650 8400
Wire Wire Line
	3250 8100 3050 8100
Wire Wire Line
	3050 8100 3050 8800
Wire Wire Line
	3050 8800 2650 8800
Wire Wire Line
	3250 8200 3150 8200
Wire Wire Line
	3150 8200 3150 8900
Wire Wire Line
	3150 8900 2650 8900
Wire Wire Line
	3250 8300 2950 8300
Wire Wire Line
	2950 8300 2950 8200
Wire Wire Line
	2950 8200 2650 8200
Wire Wire Line
	3250 8400 3250 8450
Wire Wire Line
	3250 8450 2800 8450
Wire Wire Line
	2800 8450 2800 8300
Wire Wire Line
	2800 8300 2650 8300
Wire Wire Line
	950  9200 950  9100
Wire Wire Line
	2800 8700 2650 8700
Wire Wire Line
	2500 6800 3100 6800
Wire Wire Line
	3100 6800 3100 6600
Wire Wire Line
	3100 6600 3250 6600
Wire Wire Line
	2500 6700 3050 6700
Wire Wire Line
	3050 6700 3050 6500
Wire Wire Line
	3050 6500 3250 6500
Wire Wire Line
	3250 6400 3000 6400
Wire Wire Line
	3000 6400 3000 6600
Wire Wire Line
	3000 6600 2500 6600
Wire Wire Line
	2500 6300 3250 6300
Wire Wire Line
	2500 6200 3250 6200
Wire Wire Line
	2500 6100 3250 6100
Wire Wire Line
	2500 6000 3250 6000
Wire Wire Line
	2500 5900 3250 5900
Wire Wire Line
	2500 5800 3200 5800
Wire Wire Line
	3200 5800 3200 5600
Wire Wire Line
	3200 5600 3250 5600
Wire Wire Line
	2500 5700 3150 5700
Wire Wire Line
	3150 5700 3150 5500
Wire Wire Line
	3150 5500 3250 5500
Wire Wire Line
	2650 5600 2500 5600
Wire Wire Line
	2500 5500 3050 5500
Wire Wire Line
	3050 5500 3050 5300
Wire Wire Line
	3050 5300 3250 5300
Wire Wire Line
	2500 5400 3000 5400
Wire Wire Line
	3000 5400 3000 5200
Wire Wire Line
	3000 5200 3250 5200
Wire Wire Line
	2500 5300 2950 5300
Wire Wire Line
	2950 5300 2950 5100
Wire Wire Line
	2950 5100 3250 5100
Wire Wire Line
	2500 5200 2900 5200
Wire Wire Line
	2900 5200 2900 5000
Wire Wire Line
	2900 5000 3250 5000
Wire Wire Line
	2500 5100 2850 5100
Wire Wire Line
	2850 5100 2850 4900
Wire Wire Line
	2850 4900 3250 4900
Wire Wire Line
	2500 5000 2800 5000
Wire Wire Line
	2800 5000 2800 4800
Wire Wire Line
	2800 4800 3250 4800
Wire Wire Line
	2500 4900 2750 4900
Wire Wire Line
	2750 4900 2750 4700
Wire Wire Line
	2750 4700 3250 4700
Wire Wire Line
	2500 4800 2700 4800
Wire Wire Line
	2700 4800 2700 4600
Wire Wire Line
	2700 4600 3250 4600
Wire Wire Line
	2500 4700 2690 4700
Wire Wire Line
	2690 4700 2690 4500
Wire Wire Line
	2690 4500 3250 4500
Wire Wire Line
	2500 4600 2670 4600
Wire Wire Line
	2670 4600 2670 4400
Wire Wire Line
	2670 4400 3250 4400
Wire Wire Line
	2500 4500 2650 4500
Wire Wire Line
	2650 4500 2650 4300
Wire Wire Line
	2650 4300 3250 4300
Wire Wire Line
	2500 4400 2630 4400
Wire Wire Line
	2630 4400 2630 4200
Wire Wire Line
	2630 4200 3250 4200
Wire Wire Line
	2500 4300 2610 4300
Wire Wire Line
	2610 4300 2610 4100
Wire Wire Line
	2610 4100 3250 4100
Wire Wire Line
	2500 4200 2590 4200
Wire Wire Line
	2590 4200 2590 4000
Wire Wire Line
	2590 4000 3250 4000
Wire Wire Line
	2500 4100 2570 4100
Wire Wire Line
	2570 4100 2570 3900
Wire Wire Line
	2570 3900 3250 3900
Wire Wire Line
	2500 4000 2550 4000
Wire Wire Line
	2550 4000 2550 3800
Wire Wire Line
	2550 3800 3250 3800
$Comp
L +5V #PWR021
U 1 1
P 2530 3870
F 0 "#PWR021" H 2530 3720 50  0001 C CNN
F 1 "+5V" H 2545 4043 50  0000 C CNN
F 2 "" H 2530 3870 50  0001 C CNN
F 3 "" H 2530 3870 50  0001 C CNN
	1    2530 3870
	1    0    0    -1  
$EndComp
Wire Wire Line
	2530 3870 2530 3900
Wire Wire Line
	2530 3900 2500 3900
NoConn ~ 6750 7600
NoConn ~ 6750 7700
NoConn ~ 6750 7850
NoConn ~ 6750 7950
NoConn ~ 6750 8100
NoConn ~ 6750 8200
NoConn ~ 6750 7450
$Comp
L CONN_01X05 GPIO1
U 1 1
P 3000 6900
F 0 "GPIO1" H 2919 6475 50  0000 C CNN
F 1 "CONN_01X05" H 2919 6566 50  0000 C CNN
F 2 "Pin_Headers:Pin_Header_Straight_1x05_Pitch2.54mm" H 3000 6900 50  0001 C CNN
F 3 "" H 3000 6900 50  0001 C CNN
	1    3000 6900
	-1   0    0    1   
$EndComp
Wire Wire Line
	3200 6700 3250 6700
Wire Wire Line
	3200 6800 3250 6800
Wire Wire Line
	3250 6900 3200 6900
Wire Wire Line
	3200 7000 3250 7000
Wire Wire Line
	3200 7100 3250 7100
Connection ~ 5300 9050
NoConn ~ 3250 8800
$Comp
L R R1
U 1 1
P 3200 9300
F 0 "R1" H 3270 9346 50  0000 L CNN
F 1 "R" H 3270 9255 50  0000 L CNN
F 2 "Resistors_SMD:R_0805_HandSoldering" V 3130 9300 50  0001 C CNN
F 3 "" H 3200 9300 50  0001 C CNN
	1    3200 9300
	1    0    0    -1  
$EndComp
$Comp
L GND #PWR022
U 1 1
P 3200 9900
F 0 "#PWR022" H 3200 9650 50  0001 C CNN
F 1 "GND" H 3205 9727 50  0000 C CNN
F 2 "" H 3200 9900 50  0001 C CNN
F 3 "" H 3200 9900 50  0001 C CNN
	1    3200 9900
	1    0    0    -1  
$EndComp
$Comp
L LED D1
U 1 1
P 3200 9650
F 0 "D1" V 3238 9533 50  0000 R CNN
F 1 "LED" V 3147 9533 50  0000 R CNN
F 2 "LEDs:LED_D4.0mm" H 3200 9650 50  0001 C CNN
F 3 "" H 3200 9650 50  0001 C CNN
	1    3200 9650
	0    -1   -1   0   
$EndComp
Wire Wire Line
	3250 8500 3200 8500
Wire Wire Line
	3200 8500 3200 9150
Wire Wire Line
	3200 9450 3200 9500
Wire Wire Line
	3200 9800 3200 9900
NoConn ~ 4100 2750
NoConn ~ 4250 2750
NoConn ~ 4450 2750
NoConn ~ 4600 2750
NoConn ~ 4750 2750
NoConn ~ 5100 2750
Text GLabel 2950 1900 1    60   Input ~ 0
VDDXTAL_SYS
$Comp
L C C24
U 1 1
P 2600 2600
F 0 "C24" V 2348 2600 50  0000 C CNN
F 1 "100n" V 2439 2600 50  0000 C CNN
F 2 "Capacitors_SMD:C_0805_HandSoldering" H 2638 2450 50  0001 C CNN
F 3 "" H 2600 2600 50  0001 C CNN
	1    2600 2600
	0    -1   -1   0   
$EndComp
$Comp
L R R5
U 1 1
P 2950 2500
F 0 "R5" V 3157 2500 50  0000 C CNN
F 1 "1K" V 3066 2500 50  0000 C CNN
F 2 "Resistors_SMD:R_0805_HandSoldering" V 2880 2500 50  0001 C CNN
F 3 "" H 2950 2500 50  0001 C CNN
	1    2950 2500
	1    0    0    -1  
$EndComp
$Comp
L R R4
U 1 1
P 2600 2300
F 0 "R4" V 2807 2300 50  0000 C CNN
F 1 "100K" V 2716 2300 50  0000 C CNN
F 2 "Resistors_SMD:R_0805_HandSoldering" V 2530 2300 50  0001 C CNN
F 3 "" H 2600 2300 50  0001 C CNN
	1    2600 2300
	0    1    1    0   
$EndComp
$Comp
L SWITCH_PUSHBUTTON SW1
U 1 1
P 2950 2100
F 0 "SW1" V 2924 2175 30  0000 L CNN
F 1 "SWITCH_PUSHBUTTON" V 2980 2175 25  0000 L CNN
F 2 "Buttons_Switches_THT:SW_PUSH_6mm" H 2950 2100 60  0001 C CNN
F 3 "" H 2950 2100 60  0001 C CNN
	1    2950 2100
	0    1    1    0   
$EndComp
Wire Wire Line
	2950 1900 2950 1950
Wire Wire Line
	2950 2250 2950 2350
Wire Wire Line
	2950 2650 2950 3300
Wire Wire Line
	2950 3300 3250 3300
$Comp
L GND #PWR023
U 1 1
P 2350 2300
F 0 "#PWR023" H 2350 2050 50  0001 C CNN
F 1 "GND" V 2355 2172 50  0000 R CNN
F 2 "" H 2350 2300 50  0001 C CNN
F 3 "" H 2350 2300 50  0001 C CNN
	1    2350 2300
	0    1    1    0   
$EndComp
Wire Wire Line
	2950 2300 2750 2300
Connection ~ 2950 2300
Wire Wire Line
	2750 2300 2750 2600
Wire Wire Line
	2450 2300 2450 2600
Wire Wire Line
	2450 2300 2350 2300
$EndSCHEMATC
